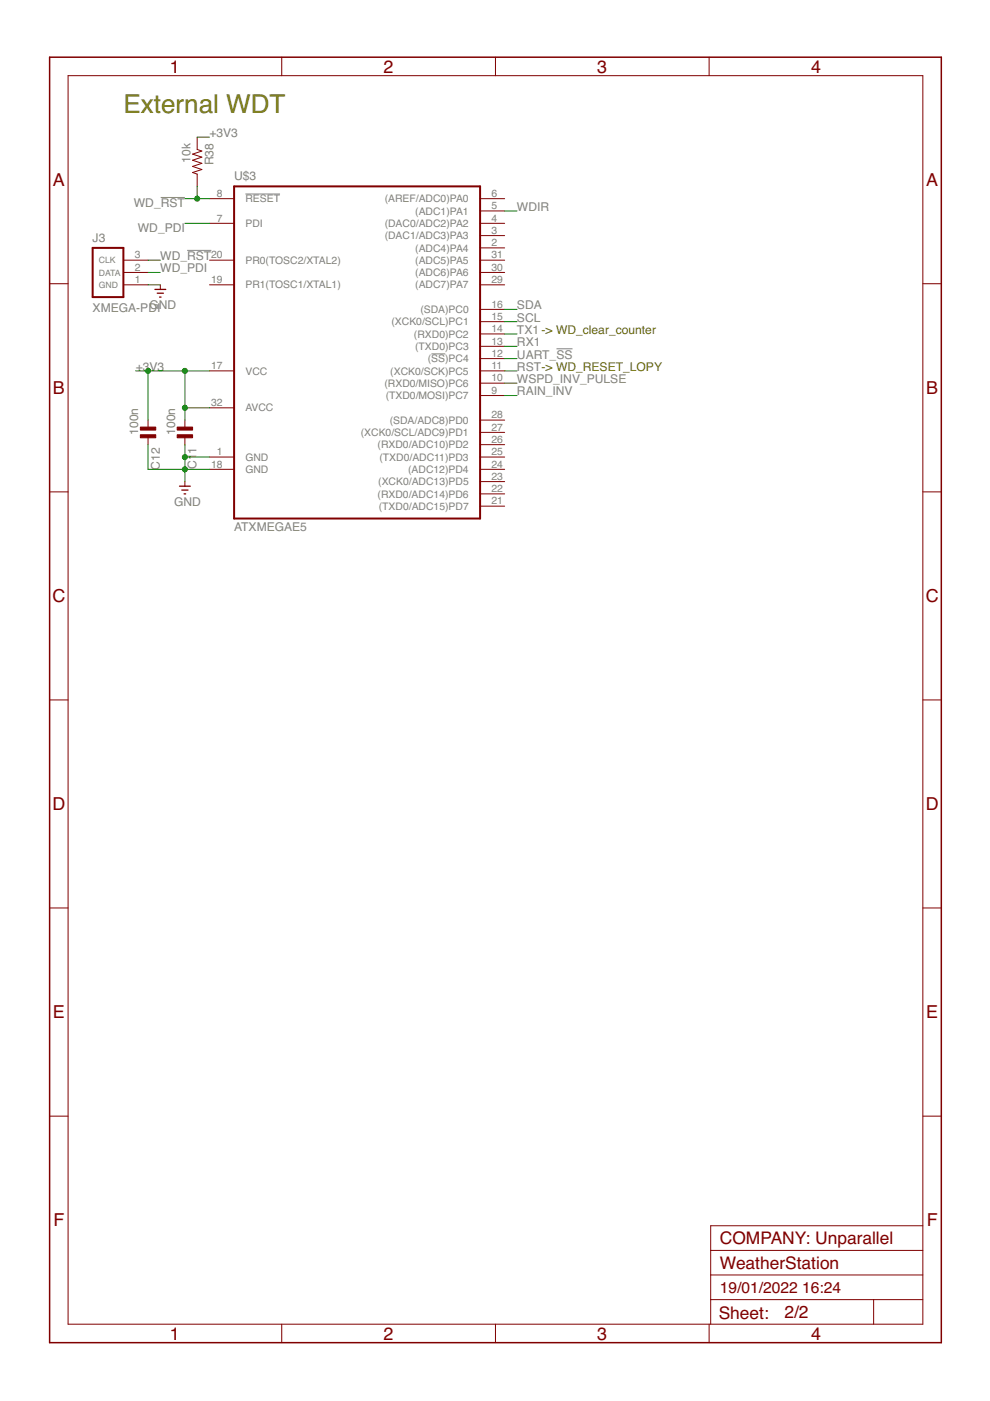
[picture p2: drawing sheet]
<svg xmlns="http://www.w3.org/2000/svg" width="210mm" height="297mm" viewBox="0 0 210 297" stroke-linecap="round" stroke-linejoin="round" font-family="sans-serif">
<path d="M34.1 41.9h5.1M39.7 53.1h5.1M52 41.1h7.4M91.5 75h2.9M118 74h3.4" fill="none" stroke="#808080" stroke-width=".21"/>
<g fill="none" stroke="#800000" stroke-width=".21">
<path d="M14.4 16h181.3v264.8h-181.3zM59.7 12.1v3.9M105.1 12.1v3.9M150.3 12.1v3.9M41.8 29.1v2.6l1 .3-2 .7 2 .6-2 .7 2 .6-2 .7 2 .6-2 .7 1 .3v2.6M26.2 55.2h5.2M26.2 57.8h5.2M44.4 55.2h5.2M44.4 47.3h5.2M44.4 42.1h5.2M101.8 55.2h5.2M101.8 57.8h5.2"/>
<path d="M101.8 52.6h5.2M101.8 50h5.2M101.8 47.3h5.2M101.8 44.7h5.2M101.8 42.1h5.2M10.5 60.2h3.9M26.2 60.4h5.2M34 60.4v1M44.4 60.4h5.2M44.4 78.6h5.2M101.8 60.4h5.2M101.8 78.6h5.2"/>
<path d="M101.8 76h5.2M101.8 73.4h5.2M101.8 70.8h5.2M101.8 68.2h5.2M101.8 65.6h5.2M195.7 60.2h3.9M31.4 89.1v1.7M31.4 92.5v1.8M39.2 89.1v1.7M39.2 92.5v1.8M44.4 96.9h5.2M44.4 99.5h5.2"/>
<path d="M44.4 86.5h5.2M101.8 96.9h5.2M101.8 99.5h5.2M101.8 94.3h5.2M101.8 91.7h5.2M101.8 89.1h5.2M101.8 83.9h5.2M101.8 81.2h5.2M10.5 104.3h3.9M39.2 102.1v1M101.8 102.1h5.2M101.8 104.7h5.2"/>
<path d="M101.8 107.3h5.2M195.7 104.3h3.9M10.5 148.4h3.9M195.7 148.4h3.9M10.5 192.5h3.9M195.7 192.5h3.9M10.5 236.6h3.9M195.7 236.6h3.9M195.7 259.9h-45v20.9M150.7 275.5h45M150.7 270.3h45M150.7 265.1h45"/>
<path d="M185.2 275.5v5.3M59.7 280.8v3.9M105.1 280.8v3.9M150.3 280.8v3.9"/>
</g>
<path d="M10.5 12.1h189.1v272.6h-189.1z" fill="none" stroke="#800000" stroke-width=".32"/>
<path d="M49.6 39.5h52.2v70.4h-52.2zM19.6 52.6h6.6v10.4h-6.6z" fill="none" stroke="#800000" stroke-width=".42"/>
<g fill="#800000" stroke="#800000" stroke-width=".21">
<path d="M37.6 90.6h3.2v.6h-3.2z"/>
<path d="M37.6 92.2h3.2v.6h-3.2z"/>
<path d="M29.8 90.6h3.2v.6h-3.2z"/>
<path d="M29.8 92.2h3.2v.6h-3.2z"/>
</g>
<path d="M32.9 61.4h2.2M33.3 62.2h1.3M33.8 63h.3M38.1 103.1h2.2M38.5 103.9h1.4M39 104.7h.4" fill="none" stroke="#800000" stroke-width=".28"/>
<g fill="none" stroke="#008000" stroke-width=".21">
<path d="M41.8 29.1h2.6M41.8 39.5v2.6M31.4 57.8h2.6M31.4 55.2h2.6M39.2 47.3h5.2M39.2 42.1h5.2M107 44.7h2.6M28.8 78.6h15.6M31.4 78.6v10.5M31.4 60.4h2.6M39.2 78.6v10.5M107 78.6h2.6"/>
<path d="M107 68.2h2.6M107 65.6h2.6M107 70.8h2.6M107 73.4h2.6M107 76h2.6M31.4 94.3v5.2h13M39.2 96.9h5.2M39.2 94.3v7.8M39.2 86.5h5.2M107 81.2h2.6M107 83.9h2.6"/>
</g>
<g fill="#008000" stroke="#008000" stroke-width=".21">
<circle cx="39.2" cy="99.5" r=".53"/>
<circle cx="39.2" cy="96.9" r=".53"/>
<circle cx="31.4" cy="78.6" r=".53"/>
<circle cx="39.2" cy="86.5" r=".53"/>
<circle cx="39.2" cy="78.6" r=".53"/>
<circle cx="41.8" cy="42.1" r=".53"/>
</g>
<text font-size="5.5" fill="#808000" x="26.2" y="23.9">External WDT</text>
<g font-size="3.8" fill="#800000">
<text x="36" y="15.4">1</text>
<text x="81.3" y="15.4">2</text>
<text x="126.6" y="15.4">3</text>
<text x="172" y="15.4">4</text>
<text x="11.2" y="39.4">A</text>
<text x="196.4" y="39.4">A</text>
<text x="11.2" y="83.6">B</text>
<text x="196.4" y="83.6">B</text>
<text x="11.1" y="127.7">C</text>
<text x="196.3" y="127.7">C</text>
<text x="11.1" y="171.8">D</text>
<text x="196.3" y="171.8">D</text>
<text x="11.2" y="215.9">E</text>
<text x="196.4" y="215.9">E</text>
<text x="11.3" y="260">F</text>
<text x="196.5" y="260">F</text>
<text x="36" y="284">1</text>
<text x="81.3" y="284">2</text>
<text x="126.6" y="284">3</text>
<text x="172" y="284">4</text>
</g>
<g font-size="3.7" fill="#800000">
<text x="152.6" y="263.8">COMPANY: Unparallel</text>
<text x="152.6" y="269">WeatherStation</text>
<text x="152.4" y="279.6">Sheet:</text>
<text x="166.3" y="279.5">2/2</text>
</g>
<g font-size="3.3" fill="#800000">
<text x="152.6" y="274.2">19/01/2022</text>
<text x="170.1" y="274.2">16:24</text>
</g>
<g font-size="2.6" fill="#808080">
<text x="44.4" y="29.1">+3V3</text>
<text x="40.4" y="34.5" transform="rotate(-90 40.4 34.5)">10k</text>
<text x="45.3" y="35.1" transform="rotate(-90 45.3 35.1)">R38</text>
<text x="49.6" y="38.2">U$3</text>
<text x="28.4" y="43.9">WD_RST</text>
<text x="109.6" y="44.7">WDIR</text>
<text x="19.6" y="51.3">J3</text>
<text x="29.2" y="49.2">WD_PDI</text>
<text x="34" y="57.8">WD_PDI</text>
<text x="34" y="55.2">WD_RST</text>
<text x="31.7" y="65.6">GND</text>
<text x="109.6" y="65.6">SDA</text>
<text x="19.6" y="66.2">XMEGA-PDI</text>
<text x="109.6" y="68.2">SCL</text>
<text x="109.6" y="70.8">TX1 -&gt; WD_clear_counter</text>
<text x="109.6" y="73.4">RX1</text>
<text x="109.6" y="76">UART_SS</text>
<text x="28.8" y="78.6">+3</text>
<text x="31.7" y="78.6">V3</text>
<text x="109.6" y="78.6">RST-&gt; WD_RESET_LOPY</text>
<text x="109.6" y="81.2">WSPD_INV_PULSE</text>
<text x="109.6" y="83.9">RAIN_INV</text>
<text x="29.3" y="92.2" transform="rotate(-90 29.3 92.2)">100n</text>
<text x="37.1" y="92.2" transform="rotate(-90 37.1 92.2)">100n</text>
<text x="33.9" y="99.6" transform="rotate(-90 33.9 99.6)">C12</text>
<text x="41.7" y="99.4" transform="rotate(-90 41.7 99.4)">C1</text>
<text x="41.7" y="96.4" transform="rotate(-90 41.7 96.4)">1</text>
<text x="36.9" y="107.3">GND</text>
<text x="49.6" y="112.5">ATXMEGAE5</text>
</g>
<g font-size="2.2" fill="#808080">
<text x="46" y="41.8">8</text>
<text x="104.2" y="41.8">6</text>
<text x="46" y="47">7</text>
<text x="52" y="42.9">RESET</text>
<text x="81.6" y="42.9">(AREF/ADC0)PA0</text>
<text x="88" y="45.5">(ADC1)PA1</text>
<text x="104.2" y="47">4</text>
<text x="104.2" y="44.4">5</text>
<text x="52" y="48.1">PDI</text>
<text x="81.6" y="50.7">(DAC1/ADC3)PA3</text>
<text x="81.6" y="48.1">(DAC0/ADC2)PA2</text>
<text x="88" y="53.3">(ADC4)PA4</text>
<text x="104.2" y="52.2">2</text>
<text x="104.2" y="49.6">3</text>
<text x="28.6" y="57.4">2</text>
<text x="28.6" y="54.8">3</text>
<text x="44.8" y="54.8">20</text>
<text x="52" y="55.9">PR0(TOSC2/XTAL2)</text>
<text x="88" y="58.6">(ADC6)PA6</text>
<text x="88" y="55.9">(ADC5)PA5</text>
<text x="104.2" y="57.4">30</text>
<text x="104.2" y="54.8">31</text>
<text x="28.6" y="60">1</text>
<text x="44.8" y="60">19</text>
<text x="52" y="61.2">PR1(TOSC1/XTAL1)</text>
<text x="88" y="61.2">(ADC7)PA7</text>
<text x="104.2" y="65.2">16</text>
<text x="104.2" y="60">29</text>
<text x="83" y="69">(XCK0/SCL)PC1</text>
<text x="87.8" y="71.6">(RXD0)PC2</text>
<text x="89.1" y="66.4">(SDA)PC0</text>
<text x="104.2" y="70.4">14</text>
<text x="104.2" y="67.8">15</text>
<text x="88" y="74.2">(TXD0)PC3</text>
<text x="90.7" y="76.8">(SS)PC4</text>
<text x="104.2" y="75.7">12</text>
<text x="104.2" y="73.1">13</text>
<text x="44.8" y="78.3">17</text>
<text x="52" y="79.4">VCC</text>
<text x="81.5" y="82">(RXD0/MISO)PC6</text>
<text x="82.8" y="79.4">(XCK0/SCK)PC5</text>
<text x="104.2" y="83.5">9</text>
<text x="104.2" y="80.9">10</text>
<text x="104.2" y="78.3">11</text>
<text x="44.8" y="86.1">32</text>
<text x="52" y="87.2">AVCC</text>
<text x="81.8" y="84.6">(TXD0/MOSI)PC7</text>
<text x="82.6" y="89.9">(SDA/ADC8)PD0</text>
<text x="104.2" y="88.7">28</text>
<text x="76.5" y="92.5">(XCK0/SCL/ADC9)PD1</text>
<text x="80.1" y="95.1">(RXD0/ADC10)PD2</text>
<text x="104.2" y="93.9">26</text>
<text x="104.2" y="91.3">27</text>
<text x="44.8" y="99.1">18</text>
<text x="46" y="96.5">1</text>
<text x="52" y="97.7">GND</text>
<text x="52" y="100.3">GND</text>
<text x="80.5" y="97.7">(TXD0/ADC11)PD3</text>
<text x="86.5" y="100.3">(ADC12)PD4</text>
<text x="104.2" y="101.7">23</text>
<text x="104.2" y="99.1">24</text>
<text x="104.2" y="96.5">25</text>
<text x="80.1" y="105.5">(RXD0/ADC14)PD6</text>
<text x="80.2" y="102.9">(XCK0/ADC13)PD5</text>
<text x="104.2" y="104.4">22</text>
<text x="104.2" y="107">21</text>
<text x="80.3" y="108.1">(TXD0/ADC15)PD7</text>
</g>
<g font-size="1.8" fill="#808080">
<text x="21" y="58.4">DATA</text>
<text x="21" y="55.8">CLK</text>
<text x="21" y="61">GND</text>
</g>
</svg>
